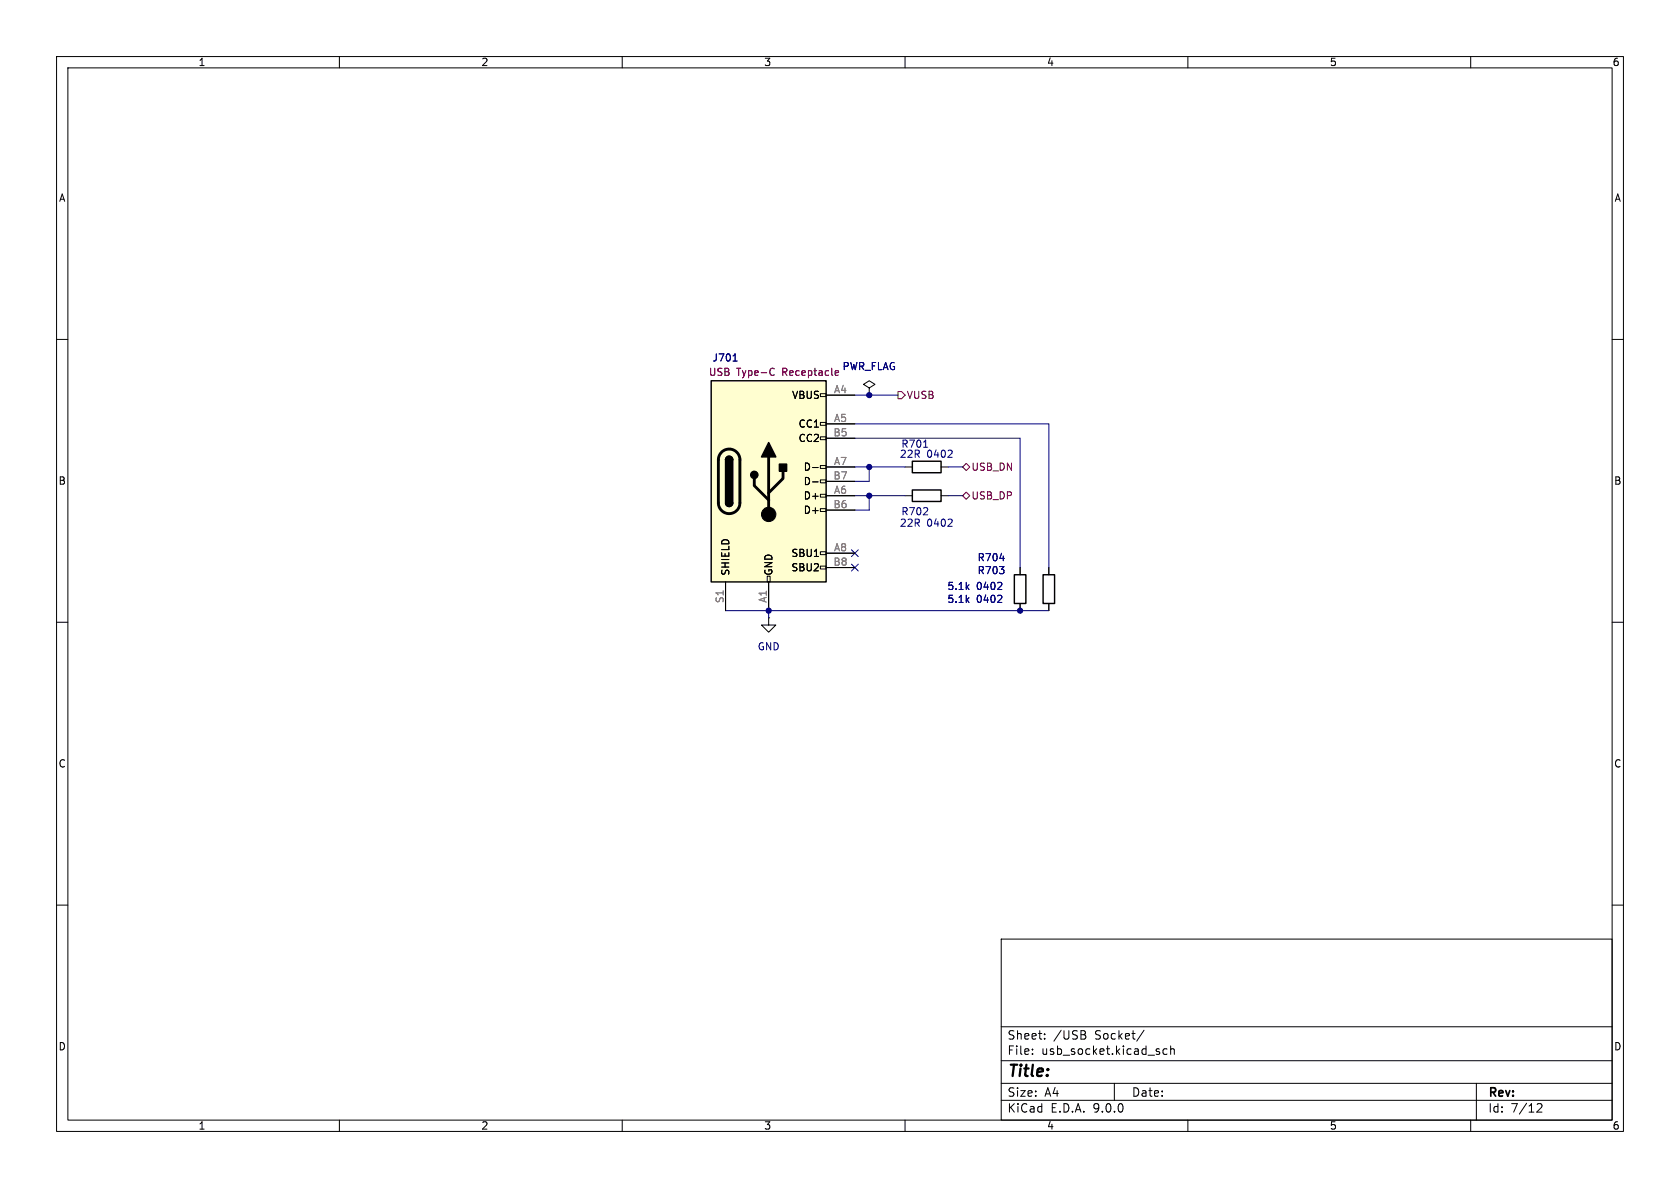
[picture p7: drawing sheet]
<svg xmlns="http://www.w3.org/2000/svg" width="297mm" height="210mm" viewBox="0 0 297 210" stroke-linecap="round" stroke-linejoin="round" font-family="sans-serif">
<g fill="none" stroke="#000" stroke-width=".18">
<path d="M10 10h277v190h-277zM12 12h273v186h-273zM60 10v2M110 10v2M160 10v2M210 10v2M260 10v2M10 60h2M153.7 68.6l1-.7-1-.6-1 .6 1 .7v1.3M153.7 69.9h.1M285 60h2M10 110h2"/>
<path d="M135.9 109.2v1.3h1.3l-1.3 1.3-1.3-1.3h1.3M135.9 109.2h.1M180.3 100.3v1.3M180.3 106.7v1.3M185.4 100.3v1.3M185.4 106.7v1.3M285 110h2M10 160h2M177 166h108v32h-108zM285 160h2M60 198v2M110 198v2"/>
<path d="M160 198v2M177 194.5h108M177 191.5h108M177 187.5h108M177 181.5h108M182.5 186.3v.1M182.5 185.5v.1M184.7 183.6v.1M184.7 182.8v.1M191.6 182.9a.4 .4 0 0 1 .4 .4 .4 .4 0 0 1-.3 .4M191.7 182.3l.2 .2-.2 .3M197 191.5v3"/>
<path d="M202.2 182.1l-1.2 2M206.3 185.5l-.4-.1-.3 .3v.4l.1 .2h.6M207 185.5l.2-.1 .3 .1 .1 .9M207 184.9v1.5M210 198v2M260 198v2M261 191.5v6.5M271.7 195.2l.6-.1 .2 .1 .1 .3-.9 1.1h.9"/>
</g>
<path d="M179.3 101.6h2.1v5.1h-2.1zM184.4 101.6h2v5.1h-2z" fill="none" stroke="#000" stroke-width=".25"/>
<path d="M176.8 98.7h.7" fill="none" stroke="#000080" stroke-width=".18"/>
<path d="M176.3 104.2h.8M176.3 106.5h.8M177.1 103.1v.4M177.1 105.3v.5" fill="none" stroke="#000084" stroke-width=".18"/>
<path d="M125.7 67.3h20.3v35.6h-20.3z" fill="#fffed0"/>
<g fill="none" stroke="#000" stroke-width=".18">
<path d="M145 69.6h1v.5h-1zM145 74.7h1v.5h-1zM145 77.2h1v.5h-1zM146 69.9h5.1M146 74.9h5.1M146 77.5h5.1M153.7 69.9h.1M143.7 82.6h.9M143.7 85.2h.9M145 82.3h1v.5h-1zM145 84.8h1v.5h-1zM145 87.4h1v.5h-1z"/>
<path d="M145 89.9h1v.5h-1zM145 97.5h1v.5h-1zM146 82.6h5.1M146 85.1h5.1M146 87.6h5.1M146 90.2h5.1M146 97.8h5.1M160 82.6h1.3M160 87.6h1.3M166.4 82.6h1.2M166.4 87.6h1.2M128.3 102.9v5.1"/>
<path d="M135.6 101.9h.5v1h-.5zM135.9 102.9v5.1M145 100.1h1v.5h-1zM146 100.3h5.1M180.3 100.3v1.3M180.3 106.7v1.3M185.4 100.3v1.3M185.4 106.7v1.3"/>
</g>
<path d="M125.7 67.3h20.3v35.6h-20.3zM128.3 81.3a.64 .64 0 0 1 .6-.7 .64 .64 0 0 1 .6 .7M128.3 88.9a.64 .64 0 0 0 .6 .6 .64 .64 0 0 0 .6-.6M161.3 86.6h5.1v2h-5.1zM161.3 81.5h5.1v2.1h-5.1z" fill="none" stroke="#000" stroke-width=".25"/>
<path d="M127.6 79.9a1.9 1.9 0 0 1 2-.4 1.9 1.9 0 0 1 1.2 1.8v7.6a1.91 1.91 0 0 1-1.9 1.9 1.91 1.91 0 0 1-1.9-1.9v-7.8l.2-.6zM133.3 84.6v1.3l2.6 2.5M135.9 80.8v10.1M138.4 83.3v1.3l-2.5 2.5" fill="none" stroke="#000" stroke-width=".51"/>
<g fill="#000" stroke="#000" stroke-width=".25">
<path d="M128.3 81.3h1.2v7.6h-1.2zM128.3 88.9h1.2a.64 .64 0 0 1-.6 .6 .64 .64 0 0 1-.6-.6zM128.5 80.8a.64 .64 0 0 1 .6-.1 .64 .64 0 0 1 .4 .6h-1.2zM135.9 78.2l1.3 2.6h-2.6zM137.8 82h1.3v1.3h-1.3z"/>
<circle cx="133.3" cy="83.9" r=".63"/>
</g>
<circle cx="135.9" cy="90.9" r="1.27" fill="#000" stroke="#000" stroke-width=".18"/>
<g fill="none" stroke="#000080" stroke-width=".18">
<path d="M129.6 63.8h.7M151.1 69.9h7.6M151.1 77.5h29.2v22.8M151.1 74.9h34.3v25.4M163.3 79.1h.7M151.1 82.6h8.9M151.1 87.6h8.9M153.7 82.6v2.5h-2.6M153.7 87.6v2.6h-2.6M167.6 82.6h2.6M167.6 87.6h2.6M176.8 98.7h.7"/>
<path d="M128.3 108h57.1M135.9 108v1.2"/>
</g>
<path d="M136.5 65.1l.4 .1M136.9 66.2l-.4 .2M147.7 66.3h.5M147.7 65.6l.4-.1 .1 .3-.6 .1" fill="none" stroke="#840084" stroke-width=".18"/>
<path d="M168.3 79.7v.4M150.5 99.7l1.2 1.2M150.5 97.2l1.2 1.2M151.7 99.7l-1.2 1.2M151.7 97.2l-1.2 1.2M167.5 93h.8M167.5 80.8h.8M168.3 91.9v.4M176.3 104.2h.8M176.3 106.5h.8M177.1 103.1v.4M177.1 105.3v.5" fill="none" stroke="#000084" stroke-width=".18"/>
<path d="M158.7 69.2h.7l.6 .7-.6 .6h-.7zM170.2 82.6l.6-.7 .6 .7-.6 .6zM170.8 87l.6 .6-.6 .7-.6-.7z" fill="none" stroke="#800000" stroke-width=".18"/>
<g fill="#000080" stroke="#000080" stroke-width=".18">
<circle cx="153.7" cy="69.9" r=".46"/>
<circle cx="153.7" cy="82.6" r=".46"/>
<circle cx="135.9" cy="108" r=".46"/>
<circle cx="180.3" cy="108" r=".46"/>
<circle cx="153.7" cy="87.6" r=".46"/>
</g>
<text font-size="2.8" x="178" y="190.9">Title:</text>
<g font-size="2.1">
<text x="178" y="184">Sheet:</text>
<text x="186.2" y="184">/USB</text>
<text x="193.6" y="184">Socket/</text>
<text x="178" y="186.7">File:</text>
<text x="184.1" y="186.7">usb_socket.kicad_sch</text>
<text x="178" y="196.9">KiCad</text>
<text x="178" y="194.1">Size:</text>
<text x="184.7" y="194.1">A4</text>
<text x="185.7" y="196.9">E.D.A.</text>
<text x="193.3" y="196.9">9.0.0</text>
<text x="200" y="194.1">Date:</text>
<text x="263" y="194.3">Rev:</text>
<text x="263" y="196.9">Id:</text>
<text x="267.1" y="196.9">7/12</text>
</g>
<g font-size="1.8">
<text x="35" y="11.9">1</text>
<text x="85" y="11.9">2</text>
<text x="135" y="11.9">3</text>
<text x="185" y="11.9">4</text>
<text x="235" y="11.9">5</text>
<text x="285" y="11.9">6</text>
<text x="10.3" y="35.9">A</text>
<text x="285.3" y="35.9">A</text>
<text x="139.9" y="70.7">VBUS</text>
<text x="141.1" y="75.8">CC1</text>
<text x="141.1" y="78.3">CC2</text>
<text x="142" y="83.4">D-</text>
<text x="10.3" y="85.9">B</text>
<text x="142" y="86">D-</text>
<text x="142" y="88.5">D+</text>
<text x="285.3" y="85.9">B</text>
<text x="142" y="91">D+</text>
<text x="129.1" y="101.9" transform="rotate(-90 129.1 101.9)">SHIELD</text>
<text x="136.8" y="101.9" transform="rotate(-90 136.8 101.9)">GND</text>
<text x="139.8" y="98.7">SBU1</text>
<text x="139.8" y="101.2">SBU2</text>
<text x="10.3" y="135.9">C</text>
<text x="285.3" y="135.9">C</text>
<text x="10.3" y="185.9">D</text>
<text x="285.3" y="185.9">D</text>
<text x="35" y="199.9">1</text>
<text x="85" y="199.9">2</text>
<text x="135" y="199.9">3</text>
<text x="185" y="199.9">4</text>
<text x="235" y="199.9">5</text>
<text x="285" y="199.9">6</text>
</g>
<g font-size="1.8" fill="#000080">
<text x="125.9" y="64.1">J701</text>
<text x="159.2" y="79.3">R701</text>
<text x="159.2" y="91.3">R702</text>
<text x="172.7" y="99.4">R704</text>
<text x="172.7" y="101.7">R703</text>
</g>
<g font-size="1.8" fill="#000084">
<text x="148.9" y="65.6">PWR_FLAG</text>
<text x="159" y="81.1">22R</text>
<text x="163.8" y="81.1">0402</text>
<text x="159" y="93.3">22R</text>
<text x="163.8" y="93.3">0402</text>
<text x="167.4" y="104.5">5.1k</text>
<text x="167.4" y="106.8">5.1k</text>
<text x="172.6" y="104.5">0402</text>
<text x="172.6" y="106.8">0402</text>
<text x="133.9" y="115.2">GND</text>
</g>
<g font-size="1.8" fill="#840084">
<text x="125.2" y="66.6">USB</text>
<text x="130.2" y="66.6">Type-C</text>
<text x="138.4" y="66.6">Receptacle</text>
</g>
<g font-size="1.8" fill="#808080">
<text x="147.3" y="69.6">A4</text>
<text x="147.2" y="77.2">B5</text>
<text x="147.3" y="74.7">A5</text>
<text x="147.3" y="82.3">A7</text>
<text x="147.2" y="84.8">B7</text>
<text x="147.2" y="89.9">B6</text>
<text x="147.3" y="87.4">A6</text>
<text x="147.2" y="100.1">B8</text>
<text x="147.3" y="97.5">A8</text>
<text x="128" y="106.7" transform="rotate(-90 128 106.7)">S1</text>
<text x="135.6" y="106.7" transform="rotate(-90 135.6 106.7)">A1</text>
</g>
<g font-size="1.8" fill="#800000">
<text x="160.2" y="70.7">VUSB</text>
<text x="171.6" y="83.4">USB_DN</text>
<text x="171.6" y="88.5">USB_DP</text>
</g>
</svg>
